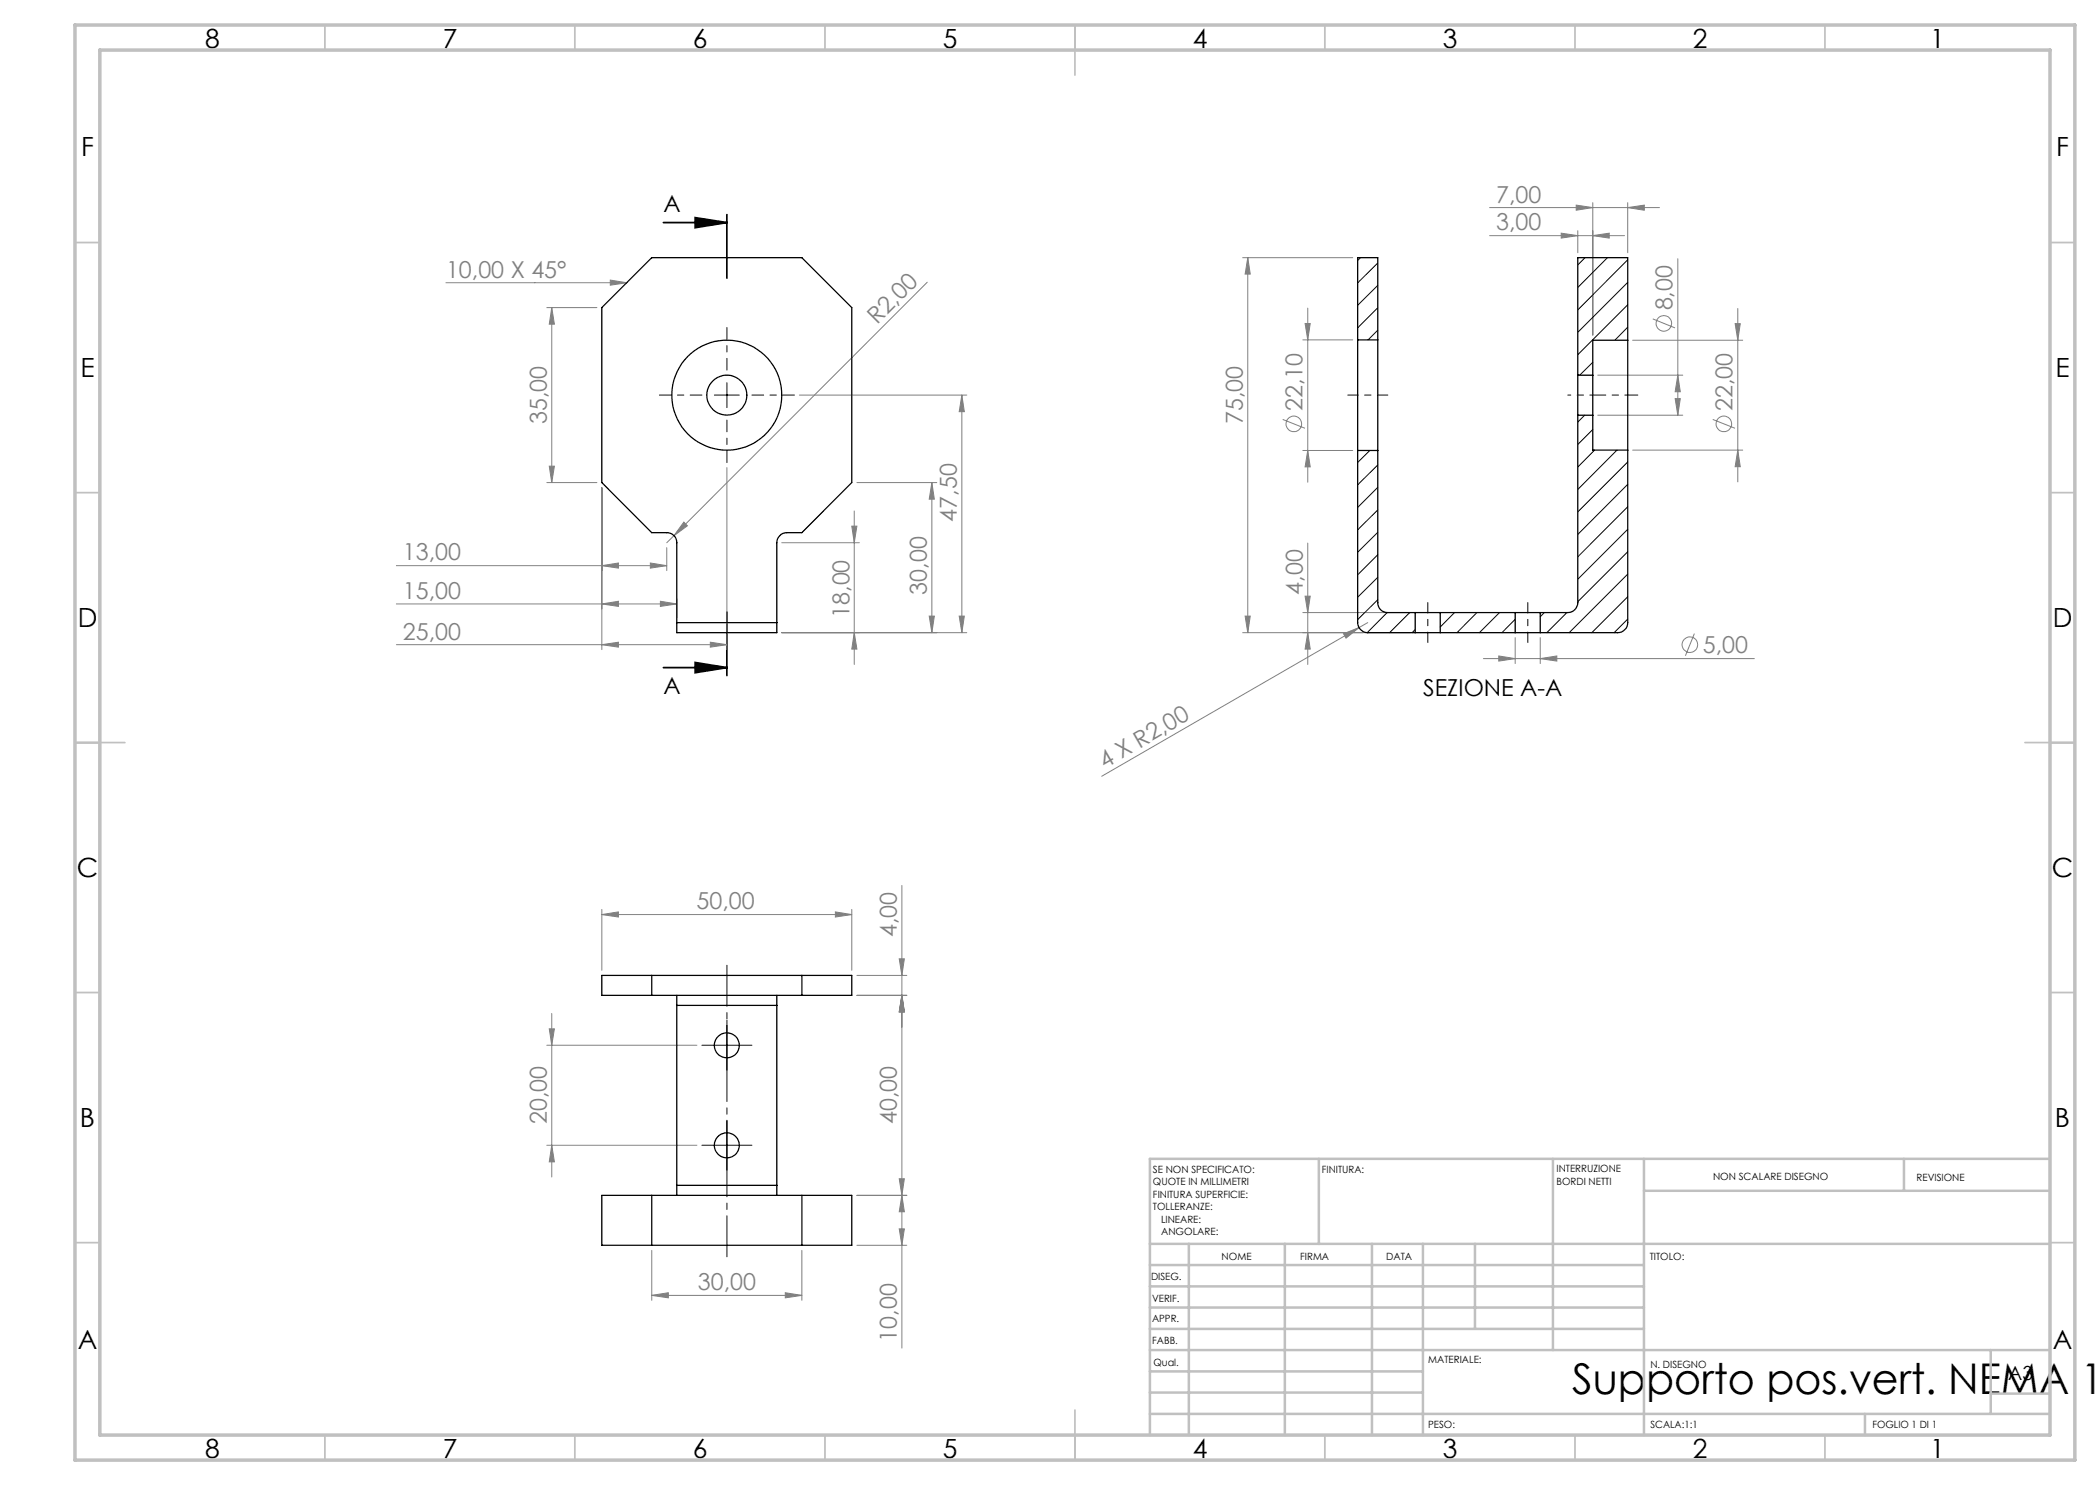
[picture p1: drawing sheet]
<svg xmlns="http://www.w3.org/2000/svg" width="420mm" height="297mm" viewBox="0 0 420 297" stroke-linecap="round" stroke-linejoin="round" font-family="sans-serif">
<g fill="none" stroke="#808080" stroke-width=".2">
<path d="M89.2 56.5h36.2M122.1 56l3.3 .5-3.3 .5zM185.5 56.4l-50.7 50.7M248.5 51.5h22M249.6 51.5l.4 3.3h-1zM249.6 51.5v75M297.9 47.1h27M297.9 41.5h34M312.2 46.6l3.4 .5-3.4 .5zM315.2 41l3.4 .5-3.4 .5zM315.6 46.1v4.4M318.6 47.1l3.2-.5v1z"/>
<path d="M318.6 40.5v26.5M325.5 41.5l3.4-.5v1zM325.5 40.5v10M335.6 51.7v31.3M109.4 61.5h10M110.3 61.5l.6 3.3h-1zM110.3 61.5v35M159.9 79h33.5M192.4 79l.5 3.3h-1.1zM192.4 79v47.5M260.6 68h9.9M261 64.7h1l-.5 3.3z"/>
<path d="M261.5 61.6v34.8M319.5 75h17M326.5 68h22M330.6 63.8l4.4 1.8M335 79.7h1.1l-.5 3.3zM335.6 75l.5 3.3h-1.1zM347 64.7h1.1l-.5 3.3zM347.6 61.7v34.7M109.4 96.5h10M109.9 93.2h1l-.6 3.3zM120.4 97.5v32.4M145.4 93.5v36.4"/>
<path d="M171.4 96.5h16M186.4 96.5l.5 3.3h-1.1zM186.4 96.5v30M256.5 83.9l4.5 1.8M260.6 90.1h9.9M261.5 90.1l.5 3.3h-1zM319.5 83h17M326.5 90h22M342.5 83.9l4.5 1.8M347.6 90l.5 3.3h-1.1zM79.3 113.1h54.1M120.4 113.1l3.3-.5v1z"/>
<path d="M130.1 112.6l3.3 .5-3.3 .5zM133.4 109.5v4.6M134.8 107.1l-1.4 1.4M135.4 119.8v3.7M136.8 104.4l.7 .8-2.7 1.9zM156.4 108.5h15.5M170.4 105.2h1l-.5 3.3zM170.9 102.2v30.7M261 119.2h1l-.5 3.3zM261.5 108.6v24.3M79.3 120.8h56.1M79.3 128.9h66.1"/>
<path d="M120.4 120.8l3.3-.5v1zM120.4 128.9l3.3-.5v1zM132.1 120.3l3.3 .5-3.3 .5zM142.1 128.4l3.3 .5-3.3 .5zM156.4 126.5h37M170.9 126.5l.5 3.3h-1zM185.8 123.2h1.1l-.5 3.3zM191.8 123.2h1.1l-.5 3.3zM248.5 126.5h33.5M249 123.2h1l-.4 3.3zM260.6 122.5h21.4M261.5 126.5l.5 3.3h-1z"/>
<path d="M268.7 126.7l3.1-1.2-2.6 2.1zM271.8 125.5l-51.5 29.8M273.5 124.5l-1.7 1M296.7 131.7h54.2M299.8 131.2l3.2 .5-3.2 .5zM303 127.5v5.2M308 131.7l3.4-.5v1zM308 127.5v5.2M338.9 126.7l-1.8 4.5M180.4 177.1v92.5M120.4 182.9l3.3-.5v1zM120.4 181.9v12.2"/>
<path d="M120.4 182.9h50M167.1 182.4l3.3 .5-3.3 .5zM170.4 181.9v12.2M171.4 199.1h10M171.4 195.1h10M179.8 191.8h1.1l-.5 3.3zM180.4 199.1l.5 3.3h-1.1zM109.4 209.1h30M109.9 205.8h1l-.6 3.3zM110.3 202.7v32.7M109.4 229.1h30M110.3 229.1l.6 3.3h-1z"/>
<path d="M171.4 239.1h10M179.8 235.8h1.1l-.5 3.3zM180.4 239.1l.5 3.3h-1.1zM130.4 259.1l3.3-.6v1.1zM130.4 250.1v10M130.4 259.1h30M157.1 258.5l3.3 .6-3.3 .5zM160.4 250.1v10M171.4 249.1h10M179.8 245.8h1.1l-.5 3.3z"/>
<circle cx="332.8" cy="64.7" r="1.55"/>
<circle cx="258.8" cy="84.8" r="1.56"/>
<circle cx="344.8" cy="84.8" r="1.55"/>
<circle cx="338" cy="128.9" r="1.55"/>
</g>
<path d="M132.7 44.5h12.7M139 43.5l6.4 1-6.4 1zM145.4 42.9v12.7M132.7 133.5h12.7M139 132.5l6.4 1-6.4 1zM145.4 122.4v12.7" fill="none" stroke="#000" stroke-width=".35"/>
<path d="M145.4 193v58.4" fill="none" stroke="#000" stroke-width=".2" stroke-dasharray="15.2 1.3 1.3 1.3" stroke-dashoffset="7"/>
<path d="M142.9 209h-2.5M145.4 206.5v-2.5M145.4 211.5v2.5M147.9 209h2.5M142.9 229h-2.5M145.4 226.5v-2.5M145.4 231.5v2.5M147.9 229h2.5" fill="none" stroke="#000" stroke-width=".2" stroke-dasharray="15.2 1.3 1.3 1.3"/>
<path d="M140.4 79h-8.5M145.4 74v-8.5M150.4 79h8.5M145.4 84v8.5" fill="none" stroke="#000" stroke-width=".2" stroke-dasharray="15.2 1.3 1.3 1.3" stroke-dashoffset="12.9"/>
<path d="M277.6 79h-8M285.6 128.5v-8M305.6 128.5v-8" fill="none" stroke="#000" stroke-width=".2" stroke-dasharray="15.2 1.3 1.3 1.3" stroke-dashoffset="13.1"/>
<path d="M318.6 79h9" fill="none" stroke="#000" stroke-width=".2" stroke-dasharray="15.2 1.3 1.3 1.3" stroke-dashoffset="12.6"/>
<path d="M313.6 79h5" fill="none" stroke="#000" stroke-width=".2" stroke-dasharray="15.2 1.3 1.3 1.3" stroke-dashoffset="14.6"/>
<path d="M142.9 79h4.9M145.4 76.5v5M142.9 209.1h4.9M145.4 206.6v5M142.9 229.1h4.9M145.4 226.6v5" fill="none" stroke="#000" stroke-width=".2"/>
<g fill="none" stroke="#c0c0c0" stroke-width=".35">
<path d="M65 5v5M115 5v5M165 5v5M215 5v10M265 5v5M315 5v5M365 5v5M15 48.5h5M410 48.5h5M15 98.5h5M410 98.5h5M15 148.5h10"/>
<path d="M405 148.5h10M15 198.5h5M410 198.5h5M15 248.5h5M410 248.5h5M65 287v5M115 287v5M165 287v5M215 282v10M265 287v5M315 287v5M365 287v5"/>
</g>
<g fill="none" stroke="#c0c0c0" stroke-width=".5">
<path d="M263.8 231.8v17M310.6 231.8v38.2M328.8 231.8v55.2M328.8 238.2h81.2M380.8 231.8v6.4M410 231.8h-180v55.2M230 248.8h180M230 257.3h98.8M230 253h98.8M237.8 248.8v38.2M257 248.8v38.2M274.4 248.8v38.2"/>
<path d="M284.6 248.8v38.2M295 248.8v17M230 265.8h98.8M230 261.5h98.8M230 278.5h54.6M230 274.3h54.6M230 270h180M398.1 270v12.8M398.1 278.7h11.9M230 282.8h180M373 282.8v4.2"/>
</g>
<path d="M15 5h400v287h-400zM20 10h390v277h-390z" fill="none" stroke="#c0c0c0" stroke-width=".7"/>
<path d="M139 43.5l6.4 1-6.4 1zM139 132.5l6.4 1-6.4 1z" fill="#000"/>
<g fill="#808080">
<path d="M122.1 56l3.3 .5-3.3 .5z"/>
<path d="M268.7 126.7l3.1-1.2-2.6 2.1z"/>
<path d="M136.8 104.4l.7 .8-2.7 1.9z"/>
<path d="M318.6 47.1l3.2-.5v1zM312.2 46.6l3.4 .5-3.4 .5zM325.5 41.5l3.4-.5v1zM315.2 41l3.4 .5-3.4 .5z"/>
<path d="M120.4 182.9l3.3-.5v1zM167.1 182.4l3.3 .5-3.3 .5zM130.4 259.1l3.3-.6v1.1zM157.1 258.5l3.3 .6-3.3 .5zM120.4 113.1l3.3-.5v1zM130.1 112.6l3.3 .5-3.3 .5zM120.4 120.8l3.3-.5v1zM132.1 120.3l3.3 .5-3.3 .5zM120.4 128.9l3.3-.5v1zM142.1 128.4l3.3 .5-3.3 .5zM299.8 131.2l3.2 .5-3.2 .5zM308 131.7l3.4-.5v1z"/>
<path d="M170.9 126.5l.5 3.3h-1zM170.4 105.2h1l-.5 3.3z"/>
<path d="M185.8 123.2h1.1l-.5 3.3zM186.4 96.5l.5 3.3h-1.1zM191.8 123.2h1.1l-.5 3.3zM192.4 79l.5 3.3h-1.1zM347.6 90l.5 3.3h-1.1zM347 64.7h1.1l-.5 3.3zM249 123.2h1l-.4 3.3zM249.6 51.5l.4 3.3h-1z"/>
<path d="M180.4 199.1l.5 3.3h-1.1zM179.8 235.8h1.1l-.5 3.3zM179.8 191.8h1.1l-.5 3.3zM180.4 199.1l.5 3.3h-1.1zM180.4 239.1l.5 3.3h-1.1zM179.8 245.8h1.1l-.5 3.3zM109.9 205.8h1l-.6 3.3zM110.3 229.1l.6 3.3h-1zM110.3 61.5l.6 3.3h-1zM109.9 93.2h1l-.6 3.3zM261 64.7h1l-.5 3.3zM261.5 90.1l.5 3.3h-1zM335.6 75l.5 3.3h-1.1zM335 79.7h1.1l-.5 3.3zM261 119.2h1l-.5 3.3zM261.5 126.5l.5 3.3h-1z"/>
</g>
<g fill="none" stroke="#000" stroke-width=".25">
<path d="M271.5 68v22.1M271.5 68v-16.5h4.1v16.5M271.5 68h4.1M275.6 68v22.1M315.6 75v8M315.6 75h3M318.6 75v8M325.5 68v22M325.5 68v-16.5h-9.9v23.5M325.5 68h-6.9v7M271.5 90.1v34.4a2.05 2.05 0 0 0 2 2h9.5M271.5 90.1h4.1"/>
<path d="M275.6 90.1v30.4a1.93 1.93 0 0 0 1.9 2h5.5M315.6 83v37.5a1.99 1.99 0 0 1-2.1 2h-5.5M315.6 83h3M318.6 83v7h6.9M325.5 90v34.5a2.05 2.05 0 0 1-2 2h-15.5M135.4 124.5v2h20v-2M135.4 124.5v-16a1.99 1.99 0 0 0-2-2h-3l-10-10v-35l10-10h30l10 10v35l-10 10h-3a2.05 2.05 0 0 0-2 2v16M135.4 124.5h20M283 122.5h5M283 126.5h5M283 122.5v4M288 126.5h15"/>
<path d="M288 122.5h15M288 122.5v4M303 122.5h5M303 126.5h5M303 122.5v4M308 122.5v4M120.4 195.1h50v4h-50zM130.4 195.1v4M135.4 199.1v2M155.4 199.1v2M160.4 195.1v4M135.4 201.1h20"/>
<path d="M135.4 201.1v36M155.4 201.1v36M120.4 239.1h50v10h-50zM130.4 239.1v10M135.4 237.1v2M135.4 237.1h20M155.4 237.1v2M160.4 239.1v10"/>
<circle cx="145.4" cy="79" r="11"/>
<circle cx="145.4" cy="79" r="4"/>
<circle cx="145.4" cy="209.1" r="2.49"/>
<circle cx="145.4" cy="229.1" r="2.51"/>
</g>
<g fill="none" stroke="#000" stroke-width=".2">
<path d="M272.1 51.5l-.6 .6M275.6 52.6l-4.1 4M275.6 57.1l-4.1 4M317 51.5l-1.4 1.5M321.5 51.5l-5.9 6M325.5 52l-9.9 10M325.5 56.5l-9.9 10M275.6 61.6l-4.1 4M275.6 66l-2 2M318.6 72.5l-2.7 2.5M325.5 61l-9.9 9.9M325.5 65.4l-2.5 2.6"/>
<path d="M274 90.1l-2.5 2.4M275.6 93l-4.1 4M275.6 97.5l-4.1 4M316.9 83l-1.3 1.4M318.6 85.9l-3 3M318.9 90l-3.3 3.4M323.4 90l-7.8 7.9M325.5 92.4l-9.9 10M325.5 96.9l-9.9 10M275.6 102l-4.1 4M275.6 106.5l-4.1 4M275.6 110.9l-4.1 4.1"/>
<path d="M275.6 115.5l-4.1 3.9M275.6 119.9l-4.1 4M325.5 101.3l-9.9 10.1M325.5 105.9l-9.9 9.9M325.5 110.3l-9.9 10M325.5 114.8l-11.7 11.7M325.5 119.3l-7.2 7.2M277.4 122.5l-4 4M281.9 122.5l-4 4M283 125.9l-.6 .6M290.9 122.5l-2.9 2.9M295.4 122.5l-4 4"/>
<path d="M299.9 122.5l-4 4M303 123.9l-2.6 2.6M308.9 122.5l-.9 .9M313.4 122.5l-4 4M325.5 123.8l-2.7 2.7"/>
</g>
<text font-size="8.5" x="314.4" y="278.7">Supporto pos.vert. NEMA 17</text>
<g font-size="5.3">
<text x="41" y="9.5">8</text>
<text x="88.5" y="9.5">7</text>
<text x="138.5" y="9.5">6</text>
<text x="188.5" y="9.5">5</text>
<text x="238.5" y="9.5">4</text>
<text x="288.5" y="9.5">3</text>
<text x="338.5" y="9.5">2</text>
<text x="386" y="9.5">1</text>
<text x="16.2" y="31.3">F</text>
<text x="411.2" y="31.3">F</text>
<text x="16.1" y="75.5">E</text>
<text x="411.1" y="75.5">E</text>
<text x="15.5" y="125.5">D</text>
<text x="410.5" y="125.5">D</text>
<text x="15.4" y="175.5">C</text>
<text x="410.4" y="175.5">C</text>
<text x="16" y="225.5">B</text>
<text x="411" y="225.5">B</text>
<text x="15.5" y="269.8">A</text>
<text x="410.5" y="269.8">A</text>
<text x="41" y="291.5">8</text>
<text x="88.5" y="291.5">7</text>
<text x="138.5" y="291.5">6</text>
<text x="188.5" y="291.5">5</text>
<text x="238.5" y="291.5">4</text>
<text x="288.5" y="291.5">3</text>
<text x="338.5" y="291.5">2</text>
<text x="386" y="291.5">1</text>
</g>
<g font-size="4.7" fill="#808080">
<text x="299.2" y="40.5">7,00</text>
<text x="299.2" y="46.1">3,00</text>
<text x="89.2" y="55.5">10,00 X 45°</text>
<text x="175.4" y="65" transform="rotate(-45 175.4 65)">R2,00</text>
<text x="334.5" y="62.1" transform="rotate(-90 334.5 62.1)">8,00</text>
<text x="260.5" y="82.2" transform="rotate(-90 260.5 82.2)">22,10</text>
<text x="346.5" y="82.2" transform="rotate(-90 346.5 82.2)">22,00</text>
<text x="109.4" y="84.8" transform="rotate(-90 109.4 84.8)">35,00</text>
<text x="248.6" y="84.8" transform="rotate(-90 248.6 84.8)">75,00</text>
<text x="191.4" y="104.3" transform="rotate(-90 191.4 104.3)">47,50</text>
<text x="80.6" y="112.1">13,00</text>
<text x="80.6" y="119.8">15,00</text>
<text x="185.4" y="118.9" transform="rotate(-90 185.4 118.9)">30,00</text>
<text x="260.6" y="119" transform="rotate(-90 260.6 119)">4,00</text>
<text x="169.9" y="123.6" transform="rotate(-90 169.9 123.6)">18,00</text>
<text x="80.6" y="127.9">25,00</text>
<text x="340.6" y="130.6">5,00</text>
<text x="221" y="153.7" transform="rotate(-30 221 153.7)">4 X R2,00</text>
<text x="139.3" y="181.9">50,00</text>
<text x="179.4" y="187.4" transform="rotate(-90 179.4 187.4)">4,00</text>
<text x="109.4" y="224.9" transform="rotate(-90 109.4 224.9)">20,00</text>
<text x="179.4" y="224.9" transform="rotate(-90 179.4 224.9)">40,00</text>
<text x="139.6" y="258">30,00</text>
<text x="179.4" y="268.3" transform="rotate(-90 179.4 268.3)">10,00</text>
</g>
<g font-size="4.7">
<text x="132.7" y="42.4">A</text>
<text x="132.7" y="138.9">A</text>
<text x="284.6" y="139.3">SEZIONE A-A</text>
</g>
<text font-size="3.9" x="401.6" y="276">A3</text>
<g font-size="2">
<text x="230.6" y="234.6">SE NON SPECIFICATO:</text>
<text x="230.6" y="237.1">QUOTE IN MILLIMETRI</text>
<text x="230.6" y="239.6">FINITURA SUPERFICIE:</text>
<text x="264.4" y="234.6">FINITURA:</text>
<text x="311.3" y="234.5">INTERRUZIONE</text>
<text x="311.3" y="237">BORDI NETTI</text>
<text x="342.6" y="236">NON SCALARE DISEGNO</text>
<text x="383.3" y="236.2">REVISIONE</text>
<text x="230.6" y="242.1">TOLLERANZE:</text>
<text x="232.2" y="244.6">LINEARE:</text>
<text x="232.2" y="247.1">ANGOLARE:</text>
<text x="244.3" y="252">NOME</text>
<text x="260" y="251.9">FIRMA</text>
<text x="277.2" y="251.9">DATA</text>
<text x="330" y="251.9">TITOLO:</text>
<text x="230.2" y="256.1">DISEG.</text>
<text x="230.4" y="260.3">VERIF.</text>
<text x="230.4" y="264.4">APPR.</text>
<text x="230.5" y="268.8">FABB.</text>
<text x="230.7" y="273.1">Qual.</text>
<text x="285.7" y="272.5">MATERIALE:</text>
<text x="330.1" y="273.6">N. DISEGNO</text>
<text x="285.6" y="285.5">PESO:</text>
<text x="330.1" y="285.6">SCALA:1:1</text>
<text x="374.5" y="285.6">FOGLIO 1 DI 1</text>
</g>
</svg>
